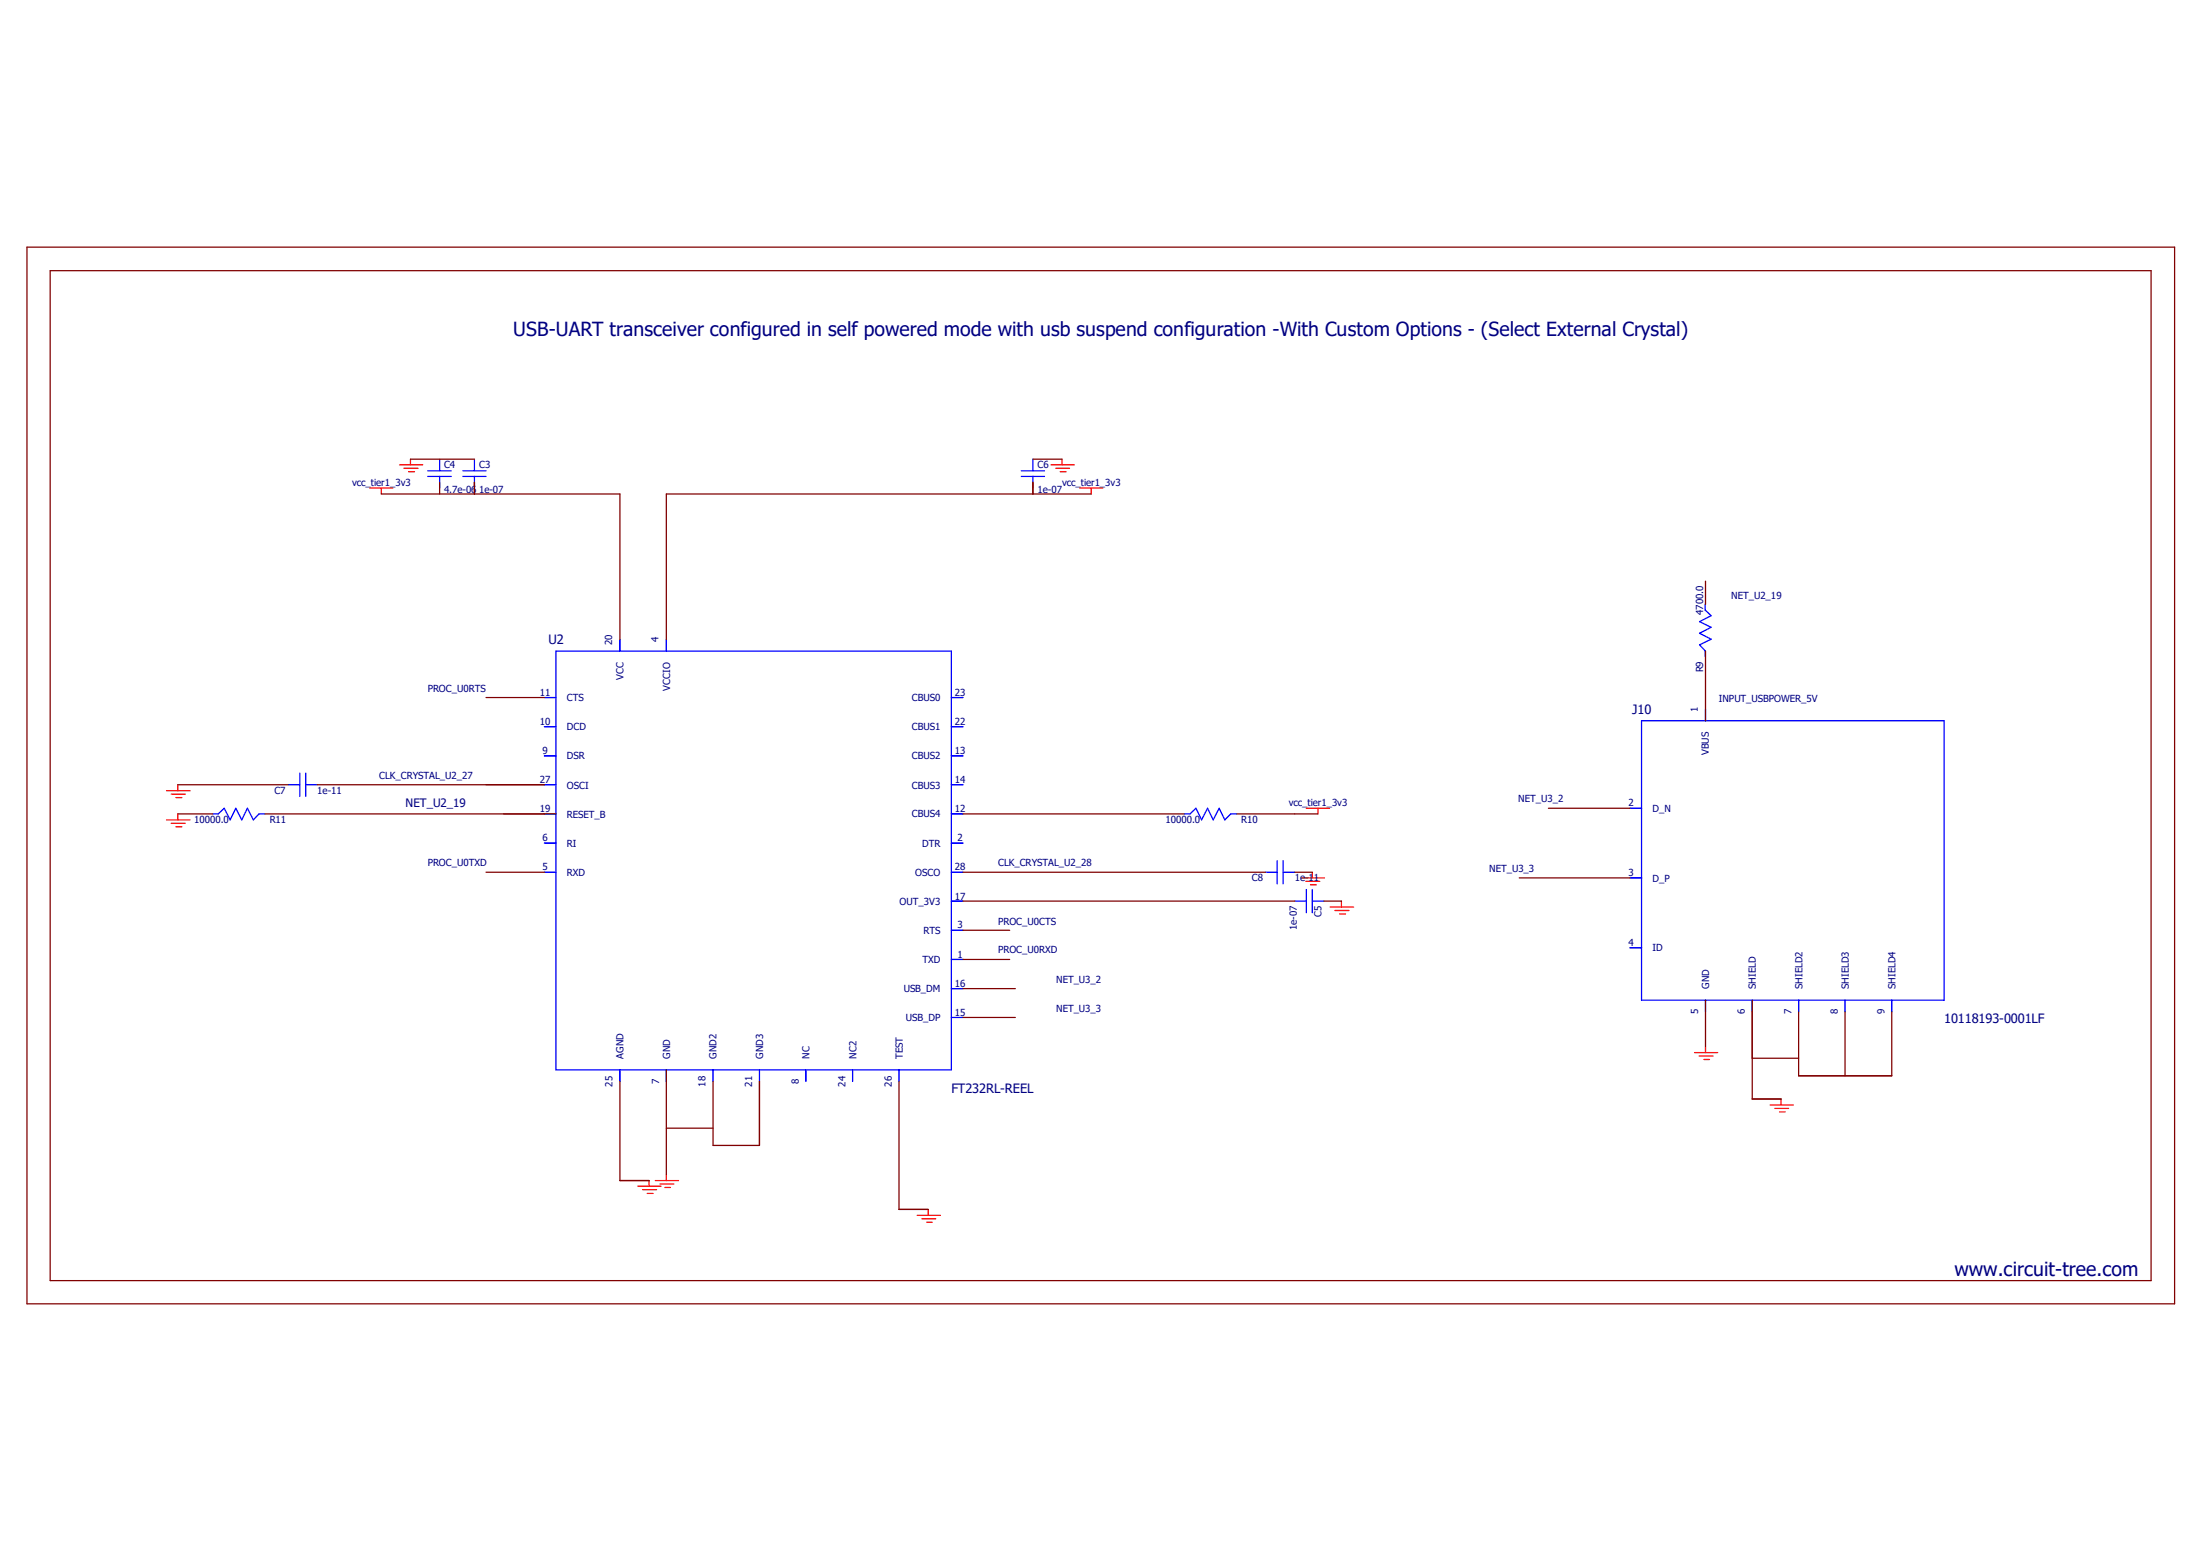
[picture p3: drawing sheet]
<svg xmlns="http://www.w3.org/2000/svg" width="297mm" height="210mm" viewBox="0 0 297 210" stroke-linecap="round" stroke-linejoin="round" font-family="sans-serif">
<path d="M3.3 33.3l290.4 143.1M293.7 33.3l-290.4 143.1" fill="none" stroke="#fff" stroke-width=".14"/>
<g fill="none" stroke="#f00" stroke-width=".17">
<path d="M49.9 65.9h3.1M51.5 65.9v.8M53.9 62.7h3.2M54.5 63.2h1.9M55.2 63.7h.8M55.4 62v.7M141.9 62.7h3.1M142.5 63.2h1.9M143.1 63.7h.8M143.4 62v.7M145.8 65.9h3.1M147.3 65.9v.8"/>
<path d="M22.5 110.7h3.2M22.5 106.7h3.2M23.1 111.1h1.9M23.1 107.2h1.9M23.7 111.6h.9M23.7 107.7h.9M24 105.9v.8M24 109.9v.8M175.7 118.5h3.1M176.3 119h1.9M176.4 109.1h3.1M176.9 119.4h.8"/>
<path d="M177.2 117.7v.8M177.9 109.1v.8M179.6 122.4h3.2M180.2 122.9h1.9M180.8 123.4h.9M181.1 121.6v.8M87.6 159.3v.8M88.5 159.3h3.1M89.1 159.8h1.9M90 158.5v.8M228.8 142.1h3.1M229.4 142.5h1.9"/>
<path d="M230 143h.8M230.3 141.3v.8M239 149.1h3.1M239.6 149.6h1.9M240.2 150.1h.8M240.5 148.3v.8M86.1 160.1h3.1M86.7 160.6h1.9M87.4 161.1h.8M89.7 160.3h.8M123.8 164h3.2M124.5 164.5h1.8"/>
<path d="M125.1 165h.8M125.3 163.2v.8"/>
</g>
<g fill="none" stroke="#800000" stroke-width=".17">
<path d="M3.6 33.4h290v142.6h-290zM6.8 36.5h283.6v136.3h-283.6zM51.5 66.7h32.2v19.6M55.4 62h8.7M59.4 65.1v1.6M64.1 65.1v1.6M139.4 65.1v1.6M139.4 62h4M147.3 66.7h-57.3v19.6M230.3 78.4v3.2M65.6 94.1h7.9M230.3 87.9v9.4"/>
<path d="M24 109.9h4.7M24 105.9h14.9M35.8 109.9h39.3M42.8 105.9h30.7M65.6 117.7h7.9M130 109.9h29.9M130 117.7h40.9M167 109.9h10.9M174.8 117.7h2.4M205.1 118.5h14.9M209 109.1h11M130 121.6h44.8"/>
<path d="M130 129.5h6.3M130 125.6h6.3M130 133.4h7.1M130 137.3h7.1M178.7 121.6h2.4M230.3 135v6.3M236.6 135v13.3h3.9M242.8 136.6v8.6h12.6v-8.6M249.1 136.6v8.6M83.7 146v13.3h3.9M90 144.4v14.1M90 152.3h6.3"/>
<path d="M96.3 146v8.6h6.2v-8.6M121.4 146v17.2h3.9M236.6 142.8h6.2"/>
</g>
<g fill="none" stroke="#00f" stroke-width=".17">
<path d="M57.7 63.5h3.2M57.7 64.3h3.2M59.4 62v1.5M59.4 64.3v1.6M62.5 63.5h3.1M62.5 64.3h3.1M64.1 62v1.5M64.1 64.3v1.6M137.9 63.5h3.1M137.9 64.3h3.1M139.4 62v1.5M139.4 64.3v1.6"/>
<path d="M73.5 94.1h1.6M73.5 98.1h1.6M75.1 87.9h53.3v56.5h-53.3zM83.7 86.3v1.6M90 86.3v1.6M128.4 94.1h1.6M128.4 98.1h1.6M221.6 97.3h40.9v37.7h-40.9zM230.2 81.5v.8l.8 .8-1.6 .8 1.6 .8-1.6 .8 1.6 .8-1.6 .7 .8 .8v.8M230.3 95.7v1.6M28.7 109.9h.8l.8-.8 .8 1.6 .7-1.6 .8 1.6 .8-1.6 .8 1.6 .8-.8h.8M38.9 105.9h1.6"/>
<path d="M40.5 104.4v3.1M41.3 105.9h1.5M41.3 104.4v3.1M73.5 105.9h1.6M73.5 117.7h1.6M73.5 109.9h1.6M73.5 102h1.6M73.5 113.8h1.6M128.4 105.9h1.6M128.4 117.7h1.6M128.4 109.9h1.6M128.4 102h1.6"/>
<path d="M128.4 113.8h1.6M159.9 109.9h.8l.8-.8 .7 1.6 .8-1.6 .8 1.6 .8-1.6 .8 1.6 .8-.8h.8M170.9 117.7h1.5M172.4 116.2v3.1M173.2 117.7h1.6M173.2 116.2v3.1M220 109.1h1.6M220 118.5h1.6M128.4 121.6h1.6M128.4 125.6h1.6M128.4 129.5h1.6M128.4 133.4h1.6"/>
<path d="M128.4 137.3h1.6M174.8 121.6h1.6M176.4 120.1v3.1M177.2 121.6h1.5M177.2 120.1v3.1M220 127.9h1.6M230.3 135v1.6M236.6 135v1.6M242.8 135v1.6M249.1 135v1.6M255.4 135v1.6M83.7 144.4v1.6"/>
<path d="M90 144.4v1.6M96.3 144.4v1.6M102.5 144.4v1.6M108.8 144.4v1.6M115.1 144.4v1.6M121.4 144.4v1.6"/>
</g>
<g fill="none" stroke="#00f" stroke-width=".14">
<path d="M73.5 94.1h1.6M73.5 98.1h1.6M83.7 86.3v1.6M90 86.3v1.6M128.4 94.1h1.6M128.4 98.1h1.6M230.3 95.7v1.6M73.5 102h1.6M73.5 105.9h1.6M73.5 109.9h1.6M73.5 113.8h1.6M73.5 117.7h1.6"/>
<path d="M128.4 102h1.6M128.4 105.9h1.6M128.4 109.9h1.6M128.4 113.8h1.6M128.4 117.7h1.6M220 109.1h1.7M220 118.5h1.7M128.4 121.6h1.6M128.4 125.6h1.6M128.4 129.5h1.6M128.4 133.4h1.6M128.4 137.3h1.6"/>
<path d="M220 127.9h1.7M230.3 135v1.6M236.6 135v1.6M242.8 135v1.6M249.1 135v1.6M255.4 135v1.6M83.7 144.4v1.6M90 144.4v1.6M96.3 144.4v1.6M102.5 144.4v1.6M108.8 144.4v1.6M115.1 144.4v1.6"/>
<path d="M121.4 144.4v1.6"/>
</g>
<g font-size="2.6" fill="#000080">
<text x="69.3" y="45.3">USB-UART transceiver configured in self powered mode with usb suspend configuration -With Custom Options - (Select External Crystal)</text>
<text x="263.9" y="172.2">www.circuit-tree.com</text>
</g>
<g font-size="1.7" fill="#000080">
<text x="74" y="87">U2</text>
<text x="220.3" y="96.4">J10</text>
<text x="262.5" y="138.1">10118193-0001LF</text>
<text x="128.4" y="147.6">FT232RL-REEL</text>
</g>
<text font-size="1.6" fill="#000080" x="54.7" y="109">NET_U2_19</text>
<g font-size="1.3" fill="#000080">
<text x="47.5" y="65.6">vcc_tier1_3v3</text>
<text x="59.9" y="63.2">C4</text>
<text x="64.7" y="63.2">C3</text>
<text x="140.1" y="63.2">C6</text>
<text x="143.4" y="65.6">vcc_tier1_3v3</text>
<text x="59.9" y="66.5">4.7e-06</text>
<text x="64.7" y="66.5">1e-07</text>
<text x="140.1" y="66.5">1e-07</text>
<text x="229.9" y="83" transform="rotate(-90 229.9 83)">4700.0</text>
<text x="233.7" y="80.8">NET_U2_19</text>
<text x="82.6" y="87" transform="rotate(-90 82.6 87)">20</text>
<text x="88.9" y="86.7" transform="rotate(-90 88.9 86.7)">4</text>
<text x="57.7" y="93.4">PROC_U0RTS</text>
<text x="72.9" y="93.9">11</text>
<text x="76.5" y="94.7">CTS</text>
<text x="84.2" y="91.8" transform="rotate(-90 84.2 91.8)">VCC</text>
<text x="90.5" y="93.2" transform="rotate(-90 90.5 93.2)">VCCIO</text>
<text x="123.1" y="94.6">CBUS0</text>
<text x="128.9" y="93.9">23</text>
<text x="229.9" y="90.8" transform="rotate(-90 229.9 90.8)">R9</text>
<text x="232" y="94.7">INPUT_USBPOWER_5V</text>
<text x="72.9" y="97.8">10</text>
<text x="73.2" y="101.8">9</text>
<text x="76.5" y="98.6">DCD</text>
<text x="123.1" y="98.6">CBUS1</text>
<text x="128.9" y="97.8">22</text>
<text x="128.9" y="101.8">13</text>
<text x="229.2" y="96.1" transform="rotate(-90 229.2 96.1)">1</text>
<text x="230.7" y="101.9" transform="rotate(-90 230.7 101.9)">VBUS</text>
<text x="37" y="107.2">C7</text>
<text x="42.8" y="107.2">1e-11</text>
<text x="51.2" y="105.2">CLK_CRYSTAL_U2_27</text>
<text x="72.9" y="105.7">27</text>
<text x="76.5" y="102.5">DSR</text>
<text x="76.5" y="106.4">OSCI</text>
<text x="123.1" y="102.5">CBUS2</text>
<text x="123.1" y="106.4">CBUS3</text>
<text x="128.9" y="105.7">14</text>
<text x="26.2" y="111.1">10000.0</text>
<text x="36.4" y="111.1">R11</text>
<text x="72.9" y="109.6">19</text>
<text x="73.2" y="113.5">6</text>
<text x="76.5" y="110.4">RESET_B</text>
<text x="123.1" y="110.3">CBUS4</text>
<text x="128.9" y="109.6">12</text>
<text x="129.3" y="113.5">2</text>
<text x="157.4" y="111.1">10000.0</text>
<text x="167.6" y="111.1">R10</text>
<text x="174" y="108.8">vcc_tier1_3v3</text>
<text x="205" y="108.3">NET_U3_2</text>
<text x="219.8" y="108.8">2</text>
<text x="223.1" y="109.6">D_N</text>
<text x="57.7" y="116.9">PROC_U0TXD</text>
<text x="73.2" y="117.5">5</text>
<text x="76.5" y="114.3">RI</text>
<text x="76.5" y="118.2">RXD</text>
<text x="123.6" y="118.2">OSCO</text>
<text x="124.5" y="114.3">DTR</text>
<text x="128.9" y="117.5">28</text>
<text x="134.7" y="116.9">CLK_CRYSTAL_U2_28</text>
<text x="169" y="119">C8</text>
<text x="174.8" y="119">1e-11</text>
<text x="201" y="117.7">NET_U3_3</text>
<text x="219.8" y="118.3">3</text>
<text x="223.1" y="119">D_P</text>
<text x="121.5" y="122.1">OUT_3V3</text>
<text x="128.9" y="121.4">17</text>
<text x="129.3" y="125.3">3</text>
<text x="134.7" y="124.8">PROC_U0CTS</text>
<text x="175.1" y="125.6" transform="rotate(-90 175.1 125.6)">1e-07</text>
<text x="178.4" y="123.8" transform="rotate(-90 178.4 123.8)">C5</text>
<text x="124.5" y="130">TXD</text>
<text x="124.7" y="126">RTS</text>
<text x="129.3" y="129.2">1</text>
<text x="134.7" y="128.7">PROC_U0RXD</text>
<text x="219.8" y="127.7">4</text>
<text x="223.1" y="128.4">ID</text>
<text x="122" y="133.9">USB_DM</text>
<text x="122.3" y="137.8">USB_DP</text>
<text x="128.9" y="133.2">16</text>
<text x="128.9" y="137.1">15</text>
<text x="142.6" y="132.6">NET_U3_2</text>
<text x="142.6" y="136.6">NET_U3_3</text>
<text x="229.3" y="136.9" transform="rotate(-90 229.3 136.9)">5</text>
<text x="230.8" y="133.5" transform="rotate(-90 230.8 133.5)">GND</text>
<text x="235.5" y="136.9" transform="rotate(-90 235.5 136.9)">6</text>
<text x="237" y="133.5" transform="rotate(-90 237 133.5)">SHIELD</text>
<text x="241.9" y="136.9" transform="rotate(-90 241.9 136.9)">7</text>
<text x="243.3" y="133.5" transform="rotate(-90 243.3 133.5)">SHIELD2</text>
<text x="248.1" y="136.9" transform="rotate(-90 248.1 136.9)">8</text>
<text x="249.6" y="133.5" transform="rotate(-90 249.6 133.5)">SHIELD3</text>
<text x="254.4" y="136.9" transform="rotate(-90 254.4 136.9)">9</text>
<text x="255.9" y="133.5" transform="rotate(-90 255.9 133.5)">SHIELD4</text>
<text x="84.2" y="142.9" transform="rotate(-90 84.2 142.9)">AGND</text>
<text x="90.5" y="142.9" transform="rotate(-90 90.5 142.9)">GND</text>
<text x="96.7" y="142.9" transform="rotate(-90 96.7 142.9)">GND2</text>
<text x="103" y="142.9" transform="rotate(-90 103 142.9)">GND3</text>
<text x="109.3" y="142.9" transform="rotate(-90 109.3 142.9)">NC</text>
<text x="115.6" y="142.9" transform="rotate(-90 115.6 142.9)">NC2</text>
<text x="121.9" y="142.9" transform="rotate(-90 121.9 142.9)">TEST</text>
<text x="82.7" y="146.7" transform="rotate(-90 82.7 146.7)">25</text>
<text x="89" y="146.3" transform="rotate(-90 89 146.3)">7</text>
<text x="95.3" y="146.7" transform="rotate(-90 95.3 146.7)">18</text>
<text x="101.6" y="146.7" transform="rotate(-90 101.6 146.7)">21</text>
<text x="107.8" y="146.3" transform="rotate(-90 107.8 146.3)">8</text>
<text x="114.1" y="146.7" transform="rotate(-90 114.1 146.7)">24</text>
<text x="120.4" y="146.7" transform="rotate(-90 120.4 146.7)">26</text>
</g>
</svg>
